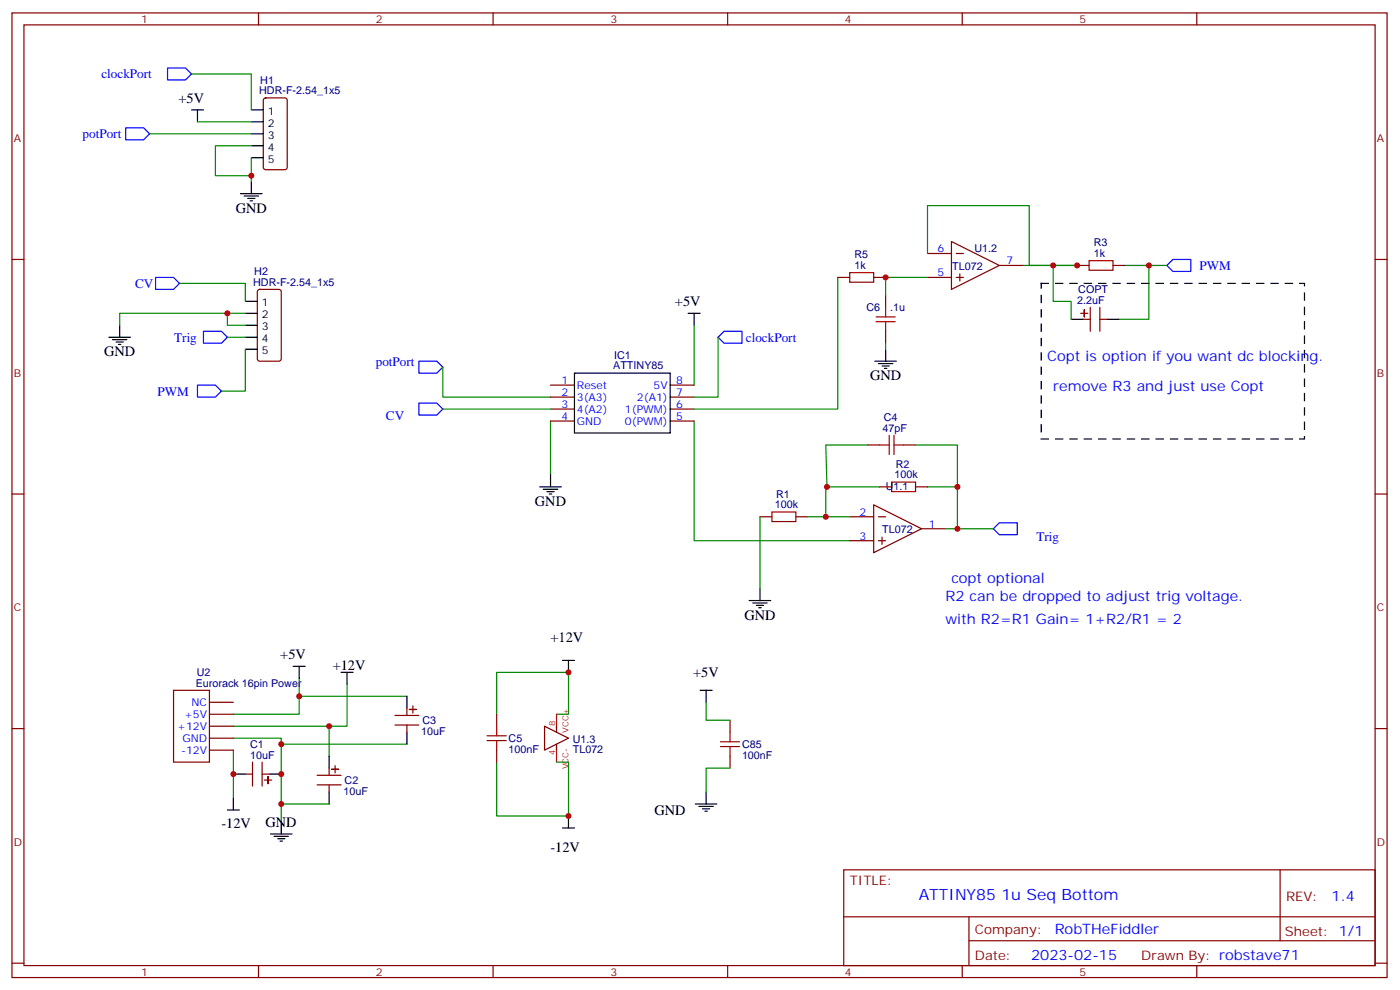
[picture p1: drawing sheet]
<svg xmlns="http://www.w3.org/2000/svg" width="413mm" height="292mm" viewBox="0 0 413 292" stroke-linecap="round" stroke-linejoin="round" font-family="sans-serif">
<g fill="none" stroke="#870000" stroke-width=".35">
<path d="M3.5 3.8h405.4v284.3h-405.4zM7.1 7.3h398.2v277.3h-398.2zM76.2 3.8v3.5M145.3 3.8v3.5M214.5 3.8v3.5M283.6 3.8v3.5M352.8 3.8v3.5M77.8 29.1l.5-.2h5.7l.6 .4 .1 20-.5 .7h-5.9l-.6-.4-.1-20zM3.5 76.5h3.6M273.4 74.7h7.1M280.5 71.2l14.1 7-14.1 7.1zM281.9 74.7h2.1"/>
<path d="M294.6 78.2h7M317.5 78.2h3.5M328.1 78.2h3.5M405.3 76.5h3.6M76.1 85.5l.5-.2h5.6l.6 .4 .1 20.1-.5 .6-5.8 .1-.7-.5-.1-20zM246.9 81.8h3.6M257.5 81.8h3.6M261.1 87.1v3.5M261.1 97.6v3.6M273.4 81.8h7.1M281.9 81.8h2.1M282.9 80.7v2.1"/>
<path d="M318.6 92.4h2.1M319.3 94.1h2.1M319.6 91.3v2.1v-2.1M321.4 90.6v7M324.2 90.6v7M324.2 94.1h2.1M162.3 113.5h7M162.3 117.1h7M197.6 113.5h7M197.6 117.1h7M162.3 120.6h7M162.3 124.1h7"/>
<path d="M197.6 120.6h7M197.6 124.1h7M255.8 131.2h3.5M266.3 131.2h3.6M3.5 145.6h3.6M224 152.3h3.5M234.6 152.3h3.5M250.5 152.3h7M250.5 159.4h7M257.5 148.8l14.1 7.1-14.1 7zM258.9 152.3h2.2M258.9 159.4h2.2"/>
<path d="M259.3 143.5h3.5M260 158.3v2.1M269.9 143.5h3.5M271.6 155.9h7.1M405.3 145.6h3.6M3.5 214.8h3.6M51.2 203.5h10.5v21.1h-10.5zM61.7 214.1h7.1M61.7 217.6h7.1M61.7 210.5h7.1M61.7 207h7.1M116.4 210.9h7.1"/>
<path d="M116.4 213.7h7.1M119.9 208.8v2.1M119.9 213.7v2.1M121.7 208.1v2.1M122.8 209.1h-2.2h2.2M146.4 210.5v3.6M164 214.1v1.7M164 219.4v1.7M215.2 212.3v3.5M405.3 214.8h3.6M61.7 221.1h7.1M72.3 228.2h2.1"/>
<path d="M74.4 224.6v7.1M77.3 224.6v7.1M77.3 228.2h2.1M78 229.9h2.1M79 231v-2.1v2.1M93.5 228.5h7M93.5 231.4h7M97 226.4v2.1M97 231.4v2.1M98.8 225.7v2.1M99.8 226.8h-2.1h2.1M146.4 221.1v3.5"/>
<path d="M215.2 222.9v3.5M248.7 256.4h156.6v28.2h-156.6zM377.3 256.4v20.9M248.7 270.2h156.5M285.6 277.3h119.6M285.6 270.2v14.2M3.5 283.9h3.6M76.2 284.6v3.5M145.3 284.6v3.5M214.5 284.6v3.5M283.6 284.6v3.5M352.8 284.6v3.5"/>
<path d="M405.3 283.9h3.6"/>
</g>
<path d="M37 37.7h5.3l1.8 1.7-1.8 1.8h-5.3zM49.4 20h5.3l1.7 1.8-1.7 1.8h-5.3zM345.7 76.5h5.3v3.5h-5.3l-1.7-1.8zM45.9 81.8h5.3l1.7 1.7-1.7 1.8h-5.3zM60 97.6h5.3l1.7 1.8-1.7 1.8h-5.3zM213.4 97.6h5.3v3.6h-5.3l-1.7-1.8zM58.2 113.5h5.3l1.8 1.8-1.8 1.8h-5.3zM123.5 106.5h5.3l1.7 1.7-1.7 1.8h-5.3zM123.5 118.8h5.3l1.7 1.8-1.7 1.7h-5.3zM294.6 154.1h5.3v3.5h-5.3l-1.8-1.7z" fill="none" stroke="#00f" stroke-width=".35"/>
<g fill="none" stroke="#000" stroke-width=".35">
<path d="M56.4 32.4h3.6M58.2 32.4v3.5M74.1 32.4h3.5M74.1 35.9h3.5M74.1 39.4h3.5M70.9 57.1h6.4M72 57.8h4.2M73 58.5h2.1M73.7 59.2h.7M74.1 43h3.5M74.1 46.5h3.5M74.1 53.6v3.5"/>
<path d="M32.1 99.4h6.4M35.3 95.9v3.5M72.3 88.8h3.5M72.3 92.4h3.5M72.3 95.9h3.5M72.3 99.4h3.5M202.8 92.4h3.6M204.6 92.4v3.5M315.7 94.1h3.6M326.3 94.1h3.5M33.2 100.1h4.2M34.2 100.8h2.1"/>
<path d="M34.9 101.5h.7M72.3 102.9h3.5M169.3 110h28.3v17.6h-28.3zM257.9 106.5h6.3M258.9 107.2h4.3M260 107.9h2.1M260.7 108.6h.7M261.1 102.9v3.6M162.3 140v3.5M159.1 143.5h6.4M160.2 144.2h4.2M161.2 144.9h2.1"/>
<path d="M161.9 145.6h.7M220.8 177h6.4M221.9 177.7h4.2M223 178.4h2.1M223.7 179.1h.7M224 173.5v3.5M86.4 196.4h3.6M88.2 196.4v3.6M100.5 198.2h3.6M102.3 198.2v3.5M165.8 194.7h3.5M167.6 194.7v3.5"/>
<path d="M119.9 205.2v3.6M119.9 215.8v3.6M206.4 203.5h3.5M208.1 203.5v3.5M67 238.8h3.6M68.8 228.2h3.5M68.8 235.2v3.6M79.4 228.2h3.5M97 222.9v3.5M97 233.5v3.5M205 237h6.3M206 237.7h4.3"/>
<path d="M207.1 238.4h2.1M207.8 239.1h.7M208.1 233.5v3.5M79.7 245.8h6.4M80.8 246.5h4.2M81.8 247.2h2.2M82.5 247.9h.8M82.9 242.3v3.5M165.8 244.1h3.5M167.6 240.5v3.6"/>
</g>
<g fill="none" stroke="#008700" stroke-width=".35">
<path d="M44.1 39.4h30M56.4 21.8h17.7v10.6M58.2 35.9h15.9M74.1 43h-10.6v8.8h10.6M74.1 46.5v7.1M273.4 74.7v-14.1h30v17.6h14.1h-15.9M310.4 78.2v10.6h5.3v5.3M331.6 78.2h12.4M338.7 78.2v15.9h-8.9M52.9 83.5h19.4v5.3M67 92.4v3.5h5.3M67 99.4h5.3"/>
<path d="M72.3 92.4h-37v3.5M204.6 95.9v17.6M211.7 99.4v17.7h-7.1M246.9 81.8v38.8h-42.3M273.4 81.8h-12.3v5.3M72.3 102.9v12.4h-7M130.5 108.2v8.9h31.8M261.1 101.2v1.7M130.5 120.6h31.8M162.3 124.1v15.9M204.6 124.1v35.3h45.9M255.8 131.2h-12.4l.4 12.3"/>
<path d="M269.9 131.2h12.3v12.3M224 152.3v21.2M238.1 152.3h12.4M259.3 143.5h-15.9v8.8M273.4 143.5h8.8v12.4h-3.5M282.2 155.9h10.6M88.2 200v10.5h-19.4M68.8 217.6h14.1v24.7M82.9 219.4h37M88.2 205.2h31.7M97 214.1v8.8M102.3 201.7v12.4h-33.5"/>
<path d="M146.4 210.5v-12.3h21.2v12.3h-3.6M208.1 207v5.3h7.1M68.8 221.1v14.1M82.9 237h14.1M146.4 224.6v15.9h21.2v-15.9h-3.6M215.2 226.4h-7.1v7.1"/>
</g>
<path d="M164 210.5v4.3M164 220.4v4.2" fill="none" stroke="#f00" stroke-width=".35"/>
<path d="M160.5 214.1l7.1 3.5-7.1 3.5z" fill="none" stroke="#600" stroke-width=".35"/>
<g fill="none" stroke="#a10000" stroke-width=".35">
<path d="M321 76.8h7.1v2.9h-7.1zM250.5 80.4h7v2.8h-7zM258.2 93.4h5.7M258.2 94.8h5.7M261.1 90.6v2.8M261.1 94.8v2.8M259.3 131.2h2.8M262.1 128.3v5.7M263.5 131.2h2.8M263.5 128.3v5.7M227.5 150.9h7.1v2.8h-7.1zM262.8 142.1h7.1v2.8h-7.1z"/>
<path d="M143.6 216.9h5.6M143.6 218.3h5.6M146.4 214.1v2.8M146.4 218.3v2.8M212.4 218.7h5.6M215.2 215.8v2.9M212.4 220.1h5.6M215.2 220.1v2.8"/>
</g>
<path d="M306.9 83.5h77.6v45.9h-77.6z" fill="none" stroke="#000" stroke-width=".35" stroke-dasharray="2.1 2.1"/>
<g fill="#c00">
<circle cx="74.1" cy="51.8" r=".88"/>
<circle cx="67" cy="92.4" r=".88"/>
<circle cx="243.8" cy="143.5" r=".88"/>
<circle cx="282.2" cy="143.5" r=".88"/>
<circle cx="243.4" cy="152.3" r=".88"/>
<circle cx="282.2" cy="155.9" r=".88"/>
<circle cx="261.1" cy="81.8" r=".88"/>
<circle cx="68.8" cy="228.2" r=".88"/>
<circle cx="82.9" cy="228.2" r=".88"/>
<circle cx="97" cy="214.1" r=".88"/>
<circle cx="82.9" cy="237" r=".88"/>
<circle cx="82.9" cy="219.4" r=".88"/>
<circle cx="88.2" cy="205.2" r=".88"/>
<circle cx="167.6" cy="198.2" r=".88"/>
<circle cx="167.6" cy="240.5" r=".88"/>
<circle cx="317.5" cy="78.2" r=".88"/>
<circle cx="310.4" cy="78.2" r=".88"/>
<circle cx="338.7" cy="78.2" r=".88"/>
</g>
<text font-size="4.6" fill="#00f" x="270.8" y="265.4">ATTINY85 1u Seq Bottom</text>
<g font-size="4.2">
<text x="52.6" y="30.3">+5V</text>
<text x="69.5" y="62.7">GND</text>
<text x="199" y="90.2">+5V</text>
<text x="30.7" y="105.1">GND</text>
<text x="256.5" y="112.1">GND</text>
<text x="157.7" y="149.2">GND</text>
<text x="219.4" y="182.7">GND</text>
<text x="162.3" y="189.4">+12V</text>
<text x="82.6" y="194.4">+5V</text>
<text x="98.1" y="197.5">+12V</text>
<text x="204.3" y="199.7">+5V</text>
<text x="65.3" y="244.1">-12V</text>
<text x="78.2" y="243.8">GND</text>
<text x="192.9" y="240.2">GND</text>
<text x="162.3" y="251.1">-12V</text>
</g>
<g font-size="4.2" fill="#00f">
<text x="308.7" y="106.5">Copt is option if you want dc blocking.</text>
<text x="310.4" y="115.3">remove R3 and just use Copt</text>
<text x="280.5" y="171.7">copt optional</text>
<text x="278.7" y="177">R2 can be dropped to adjust trig voltage.</text>
<text x="278.7" y="184.1">with R2=R1 Gain= 1+R2/R1 = 2</text>
<text x="392.5" y="265.7">1.4</text>
<text x="310.9" y="275.2">RobTHeFiddler</text>
<text x="304" y="283">2023-02-15</text>
</g>
<g font-size="3.9" fill="#00f">
<text x="29.9" y="23.1">clockPort</text>
<text x="24.3" y="40.8">potPort</text>
<text x="353.5" y="79.6">PWM</text>
<text x="39.8" y="84.8">CV</text>
<text x="51.4" y="100.7">Trig</text>
<text x="219.9" y="100.7">clockPort</text>
<text x="110.8" y="107.8">potPort</text>
<text x="46.5" y="116.6">PWM</text>
<text x="113.8" y="123.7">CV</text>
<text x="305.5" y="159.4">Trig</text>
</g>
<g font-size="3.9" fill="#800">
<text x="250.5" y="261">TITLE:</text>
<text x="379.1" y="265.7">REV:</text>
<text x="287.4" y="275.2">Company:</text>
<text x="378.7" y="275.8">Sheet: 1/1</text>
<text x="287.4" y="282.9">Date:</text>
<text x="336.4" y="282.9">Drawn By: robstave71</text>
</g>
<g font-size="3.2" fill="#800">
<text x="41.6" y="6.8">1</text>
<text x="110.8" y="6.8">2</text>
<text x="179.9" y="6.8">3</text>
<text x="249.1" y="6.8">4</text>
<text x="318.2" y="6.8">5</text>
<text x="4.1" y="41.9">A</text>
<text x="405.9" y="41.9">A</text>
<text x="4.1" y="111.1">B</text>
<text x="405.9" y="111.1">B</text>
<text x="4.1" y="180.2">C</text>
<text x="405.9" y="180.2">C</text>
<text x="4.1" y="249.3">D</text>
<text x="405.9" y="249.3">D</text>
<text x="41.6" y="287.6">1</text>
<text x="110.8" y="287.6">2</text>
<text x="179.9" y="287.6">3</text>
<text x="249.1" y="287.6">4</text>
<text x="318.2" y="287.6">5</text>
</g>
<g font-size="3.2" fill="#000080">
<text x="76.4" y="27.8">HDR-F-2.54_1x5</text>
<text x="76.7" y="24.7">H1</text>
<text x="251.9" y="76.1">R5</text>
<text x="287.2" y="74.2">U1.2</text>
<text x="322.4" y="75.8">1k</text>
<text x="322.4" y="72.6">R3</text>
<text x="75" y="81.1">H2</text>
<text x="251.9" y="79.3">1k</text>
<text x="280.7" y="79.5">TL072</text>
<text x="74.6" y="84.2">HDR-F-2.54_1x5</text>
<text x="317.5" y="89.5">2.2uF</text>
<text x="317.9" y="86.4">COPT</text>
<text x="255.4" y="91.7">C6</text>
<text x="262.4" y="91.7">.1u</text>
<text x="181" y="105.7">IC1</text>
<text x="180.8" y="108.7">ATTINY85</text>
<text x="260.5" y="124.2">C4</text>
<text x="260.2" y="127.3">47pF</text>
<text x="264" y="137.9">R2</text>
<text x="263.7" y="141">100k</text>
<text x="228.4" y="149.9">100k</text>
<text x="228.8" y="146.7">R1</text>
<text x="261.1" y="144.5">U1.1</text>
<text x="260" y="157.1">TL072</text>
<text x="57.7" y="202.4">Eurorack 16pin Power</text>
<text x="58" y="199.3">U2</text>
<text x="124.5" y="213.5">C3</text>
<text x="73.7" y="220.4">C1</text>
<text x="124.2" y="216.6">10uF</text>
<text x="149.9" y="221.9">100nF</text>
<text x="149.9" y="218.7">C5</text>
<text x="168.8" y="218.9">U1.3</text>
<text x="218.7" y="220.5">C85</text>
<text x="73.7" y="223.6">10uF</text>
<text x="168.8" y="222.1">TL072</text>
<text x="218.7" y="223.7">100nF</text>
<text x="101.6" y="231.1">C2</text>
<text x="101.2" y="234.2">10uF</text>
</g>
<g font-size="3.2">
<text x="78.9" y="33.8">1</text>
<text x="78.9" y="37.3">2</text>
<text x="78.9" y="40.9">3</text>
<text x="78.9" y="44.4">4</text>
<text x="78.9" y="47.9">5</text>
<text x="77.2" y="90.2">1</text>
<text x="77.2" y="93.8">2</text>
<text x="77.2" y="97.3">3</text>
<text x="77.2" y="100.8">4</text>
<text x="77.2" y="104.4">5</text>
</g>
<g font-size="3.2" fill="#00f">
<text x="276.3" y="74.4">6</text>
<text x="296.7" y="77.9">7</text>
<text x="276.3" y="81.4">5</text>
<text x="165.6" y="113.2">1</text>
<text x="199.3" y="113.2">8</text>
<text x="165.6" y="116.7">2</text>
<text x="170" y="114.6">Reset</text>
<text x="170" y="118.1">3(A3)</text>
<text x="187.8" y="118.1">2(A1)</text>
<text x="192.7" y="114.6">5V</text>
<text x="199.3" y="116.7">7</text>
<text x="165.6" y="120.2">3</text>
<text x="165.6" y="123.8">4</text>
<text x="170" y="121.6">4(A2)</text>
<text x="170" y="125.2">GND</text>
<text x="184.2" y="125.2">0(PWM)</text>
<text x="184.2" y="121.6">1(PWM)</text>
<text x="199.3" y="123.8">5</text>
<text x="199.3" y="120.2">6</text>
<text x="253.4" y="152">2</text>
<text x="273.8" y="155.5">1</text>
<text x="253.4" y="159">3</text>
<text x="56.4" y="208.1">NC</text>
<text x="52.2" y="215.1">+12V</text>
<text x="54.3" y="211.6">+5V</text>
<text x="53.7" y="218.7">GND</text>
<text x="53.4" y="222.2">-12V</text>
</g>
<g font-size="2.5" fill="#f00">
<text x="163.7" y="214.1" transform="rotate(-90 163.7 214.1)">8</text>
<text x="167.6" y="215.9" transform="rotate(-90 167.6 215.9)">VCC+</text>
<text x="163.7" y="222.7" transform="rotate(-90 163.7 222.7)">4</text>
<text x="167.6" y="226.8" transform="rotate(-90 167.6 226.8)">VCC-</text>
</g>
</svg>
